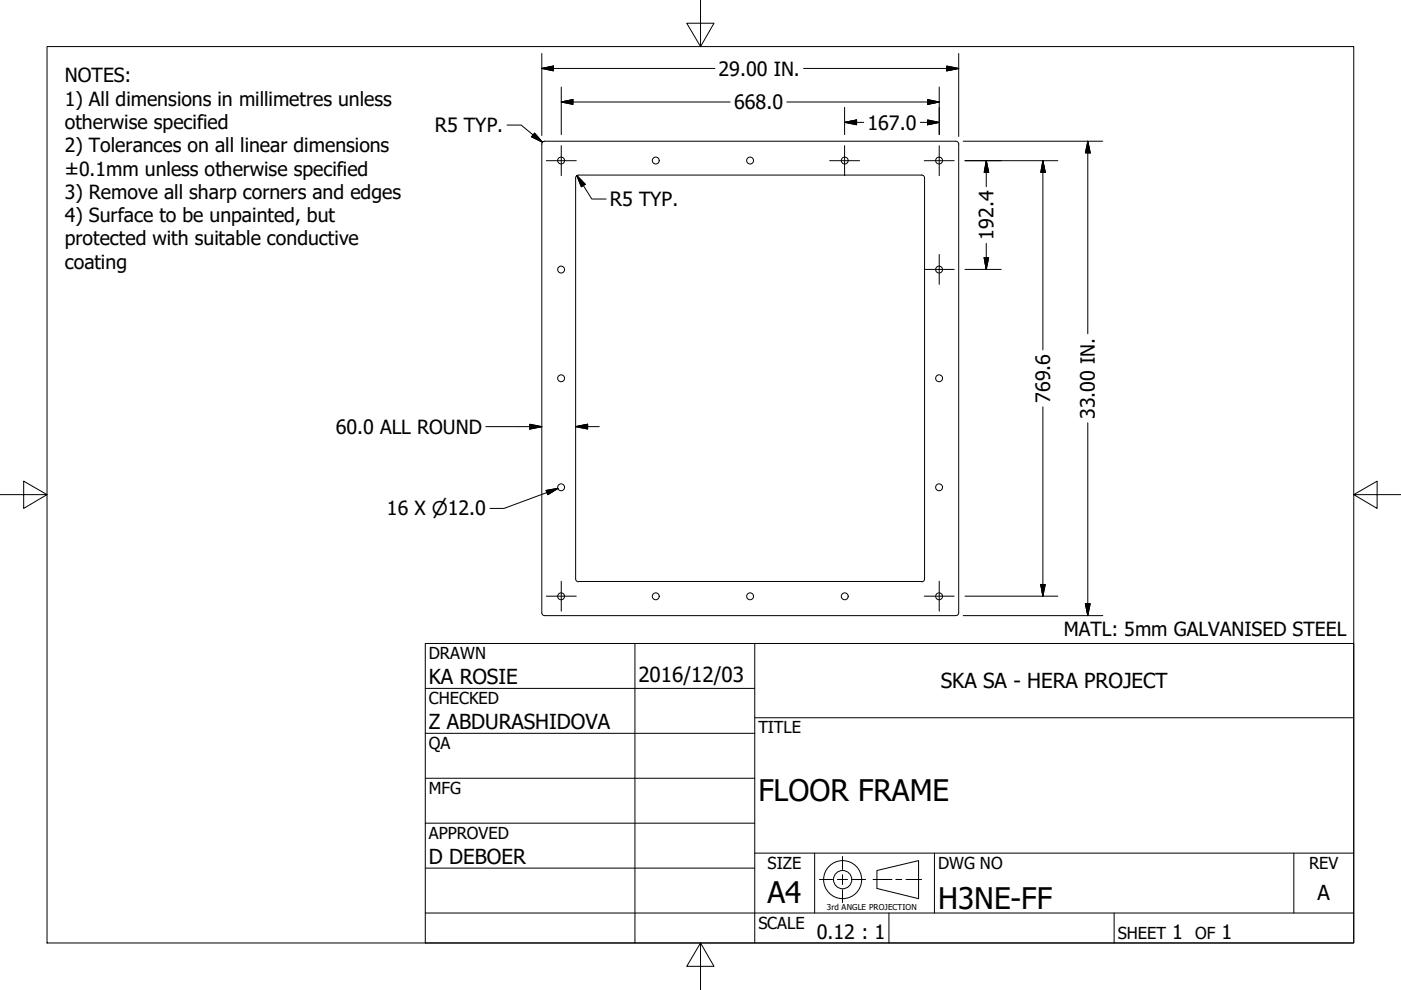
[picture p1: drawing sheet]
<svg xmlns="http://www.w3.org/2000/svg" width="297mm" height="210mm" viewBox="0 0 297 210" stroke-linecap="round" stroke-linejoin="round" font-family="sans-serif">
<!-- layer: Visible (ANSI) -->
<g fill="none" stroke="#000" stroke-width=".21">
<path d="M115.4 29.9h87.3a.6 .6 0 0 1 .6 .6v99.4a.6 .6 0 0 1-.6 .6h-87.3M115.5 29.9a.6 .6 0 0 0-.6 .6v99.4a.6 .6 0 0 0 .6 .6M122.7 37.1a.6 .6 0 0 0-.7 .6v85M122.7 37.1h72.7a.6 .6 0 0 1 .6 .6v85M122 122.7a.6 .6 0 0 0 .7 .7M122.7 123.3h72.8M196 122.7a.6 .6 0 0 1-.6 .7"/>
<circle cx="119" cy="34" r=".73"/>
<circle cx="139" cy="34" r=".73"/>
<circle cx="159" cy="34" r=".73"/>
<circle cx="179.1" cy="34" r=".73"/>
<circle cx="199.1" cy="34" r=".73"/>
<circle cx="119" cy="57.2" r=".73"/>
<circle cx="199.1" cy="57.2" r=".73"/>
<circle cx="119" cy="80.2" r=".73"/>
<circle cx="199.1" cy="80.2" r=".73"/>
<circle cx="119" cy="103.3" r=".73"/>
<circle cx="199.1" cy="103.3" r=".73"/>
<circle cx="119" cy="126.4" r=".73"/>
<circle cx="139" cy="126.4" r=".73"/>
<circle cx="159" cy="126.4" r=".73"/>
<circle cx="179.1" cy="126.4" r=".73"/>
<circle cx="199.1" cy="126.4" r=".73"/>
</g>
<!-- layer: Border (ANSI) -->
<path d="M148.5 -.1v10l-2.9-5h5.8l-2.9 5M10 9.9h277v190h-277zM0 104.9h10l-5-2.9v5.8l5-2.9M287 104.9l5 2.9v-5.8l-5 2.9h10M148.5 199.9l2.9 5h-5.8l2.9-5v10" fill="none" stroke="#000" stroke-width=".21"/>
<!-- layer: Title (ANSI) -->
<g fill="none" stroke="#000" stroke-width=".21">
<path d="M90.2 136.4h196.8v63.5h-196.8zM134.6 136.4v63.5M160 136.4v63.5M90.2 146h69.8M90.2 155.5h69.8M160 152.2h127M90.2 165h69.8M90.2 174.5h69.8M90.2 193.6h196.8M90.2 184.1h69.8M160 180.9h127M172.7 180.9v12.7"/>
<path d="M188.5 193.6v6.3M198.1 180.9v12.7M236.2 193.6v6.3M274.3 180.9v12.7"/>
</g>
<!-- layer: Sketch Geometry (ANSI) -->
<g fill="none" stroke="#000" stroke-width=".21">
<path d="M173.7 186.5h2.8M177.5 186.5h2.2M178.6 181.6v2.8M178.6 185.5v2.1M178.6 188.6v2.8M180.7 186.5h2.8M185.1 186.5h4M185.9 184.6l8.9-2.1v8l-8.9-2.1zM189.9 186.5h1.3M192.1 186.5h3.3"/>
<circle cx="178.7" cy="186.5" r="4"/>
<circle cx="178.7" cy="186.5" r="1.94"/>
</g>
<!-- layer: Center Mark (ANSI) -->
<path d="M115.8 34.1h6.4M119 30.9v6.3M175.9 34.1h6.3M179.1 30.9v6.3M196 34.1h6.3M199.1 30.9v6.3M196 57.1h6.3M199.1 53.9v6.4M115.8 126.4h6.4M119 123.2v6.4M196 126.4h6.3M199.1 123.2v6.4" fill="none" stroke="#000" stroke-width=".21"/>
<!-- layer: Dimension (ANSI) -->
<g fill="none" stroke="#000" stroke-width=".21">
<path d="M114.9 14.5l2.4-.5v1zM114.9 14.5h36.7M114.9 11.3v17.4M119 18.5v10M170.4 14.5h32.9M199.1 18.5v10M200.7 14l2.6 .5-2.6 .5zM203.3 11.3v17.6M107.5 26.5h3l4.5 3.6M113.3 28.2l1.7 1.9-2.3-1.1zM119 21.6l2.5-.5v1zM119 21.6h35.8"/>
<path d="M122.3 37.2l1.8 1.9-.8 .5zM122.3 37.2l3.2 5h3M166.8 21.6h32.3M179.1 25.9l2.5-.5v1.1zM179.1 25.9h4M179.1 22.8v5.7M195.1 25.9h4M196.7 25.4l2.4 .5-2.4 .6zM196.7 21.1l2.4 .5-2.4 .5zM204.2 29.9h29.6M204.6 34.1h19.7M209.1 34.1l.5 2.4h-.9z"/>
<path d="M209.1 34.1v5.5M221.1 34.1l.5 2.4h-.9zM221.1 34.1v40.1M230.6 29.9l.5 2.5h-1zM230.6 29.9v40.9M204.6 57.1h7.7M208.7 54.6h.9l-.5 2.5zM209.1 51.6v5.5M103 90.5h11.9M112.3 90l2.6 .5-2.6 .5zM122 90.5l2.6-.5v1zM122 90.5h5.1"/>
<path d="M221.1 86.3v40.1M230.6 89.6v40.9M115.8 104l2.5-.5-2.2 1.4zM118.3 103.5l-11.4 4.3h-3M204.2 130.5h29.6M204.6 126.4h19.7M220.7 123.9h.9l-.5 2.5zM230.1 128h1l-.5 2.5z"/>
</g>
<g fill="#000" stroke="#000" stroke-width=".21">
<path d="M114.9 14.5l2.4-.5zM114.9 14.5l2.4-.5v1zM200.7 15l2.6-.5zM200.7 14l2.6 .5-2.6 .5zM112.7 29l2.3 1.1zM113.3 28.2l1.7 1.9-2.3-1.1zM119 21.6l2.5-.5zM119 21.6l2.5-.5v1zM122.3 37.2l1.8 1.9zM122.3 37.2l1.8 1.9-.8 .5zM179.1 25.9l2.5-.5zM179.1 25.9l2.5-.5v1.1z"/>
<path d="M196.7 26.5l2.4-.6zM196.7 25.4l2.4 .5-2.4 .6zM196.7 22.1l2.4-.5zM196.7 21.1l2.4 .5-2.4 .5zM209.1 34.1l.5 2.4zM209.1 34.1l.5 2.4h-.9zM221.1 34.1l.5 2.4zM221.1 34.1l.5 2.4h-.9zM230.6 29.9l.5 2.5zM230.6 29.9l.5 2.5h-1zM208.7 54.6l.4 2.5zM208.7 54.6h.9l-.5 2.5z"/>
<path d="M112.3 91l2.6-.5zM112.3 90l2.6 .5-2.6 .5zM122 90.5l2.6-.5zM122 90.5l2.6-.5v1zM116.1 104.9l2.2-1.4zM115.8 104l2.5-.5-2.2 1.4zM220.7 123.9l.4 2.5zM220.7 123.9h.9l-.5 2.5zM230.1 128l.5 2.5zM230.1 128h1l-.5 2.5z"/>
</g>
<g font-size="6.3">
<text x="160.8" y="169.8">FLOOR FRAME</text>
<text x="162.8" y="191.4">A4</text>
<text x="198.9" y="192.7">H3NE-FF</text>
</g>
<g font-size="4.4">
<text x="90.9" y="145.1">KA ROSIE</text>
<text x="135.4" y="144.5">2016/12/03</text>
<text x="199.5" y="145.9">SKA SA - HERA PROJECT</text>
<text x="90.9" y="154.6">Z ABDURASHIDOVA</text>
<text x="90.9" y="183.2">D DEBOER</text>
<text x="279.3" y="190.7">A</text>
</g>
<g font-size="4.2">
<text x="152.3" y="16">29.00 IN.</text>
<text x="155.6" y="23.1">668.0</text>
<text x="92.2" y="28">R5 TYP.</text>
<text x="183.9" y="27.5">167.0</text>
<text x="129.3" y="43.7">R5 TYP.</text>
<text x="210.6" y="50.8" transform="rotate(-90 210.6 50.8)">192.4</text>
<text x="222.6" y="85.4" transform="rotate(-90 222.6 85.4)">769.6</text>
<text x="232.2" y="88.9" transform="rotate(-90 232.2 88.9)">33.00 IN.</text>
<text x="71.2" y="92">60.0 ALL ROUND</text>
<text x="173.2" y="199.1">0.12 : 1</text>
<text x="248.5" y="199.1">1</text>
<text x="259" y="199.1">1</text>
</g>
<g font-size="4.1">
<text x="13.7" y="17.4">NOTES:</text>
<text x="13.7" y="22.4">1) All dimensions in millimetres unless</text>
<text x="13.7" y="27.3">otherwise specified</text>
<text x="13.7" y="32.3">2) Tolerances on all linear dimensions</text>
<text x="13.7" y="37.2">±0.1mm unless otherwise specified</text>
<text x="13.7" y="42.1">3) Remove all sharp corners and edges</text>
<text x="13.7" y="47.1">4) Surface to be unpainted, but</text>
<text x="13.7" y="52">protected with suitable conductive</text>
<text x="13.7" y="57">coating</text>
<text x="82" y="109.3">16 X ⌀12.0</text>
<text x="225.6" y="134.9">MATL: 5mm GALVANISED STEEL</text>
</g>
<g font-size="3.5">
<text x="90.9" y="139.7">DRAWN</text>
<text x="90.9" y="149.3">CHECKED</text>
<text x="160.8" y="155.5">TITLE</text>
<text x="90.9" y="158.8">QA</text>
<text x="90.9" y="168.3">MFG</text>
<text x="90.9" y="177.8">APPROVED</text>
<text x="162.8" y="184.2">SIZE</text>
<text x="198.9" y="184.2">DWG NO</text>
<text x="277.6" y="184.2">REV</text>
<text x="160.8" y="196.9">SCALE</text>
<text x="237" y="199.1">SHEET</text>
<text x="253.4" y="199.1">OF</text>
</g>
<text font-size="1.7" x="175.3" y="192.9">3rd ANGLE PROJECTION</text>
</svg>
